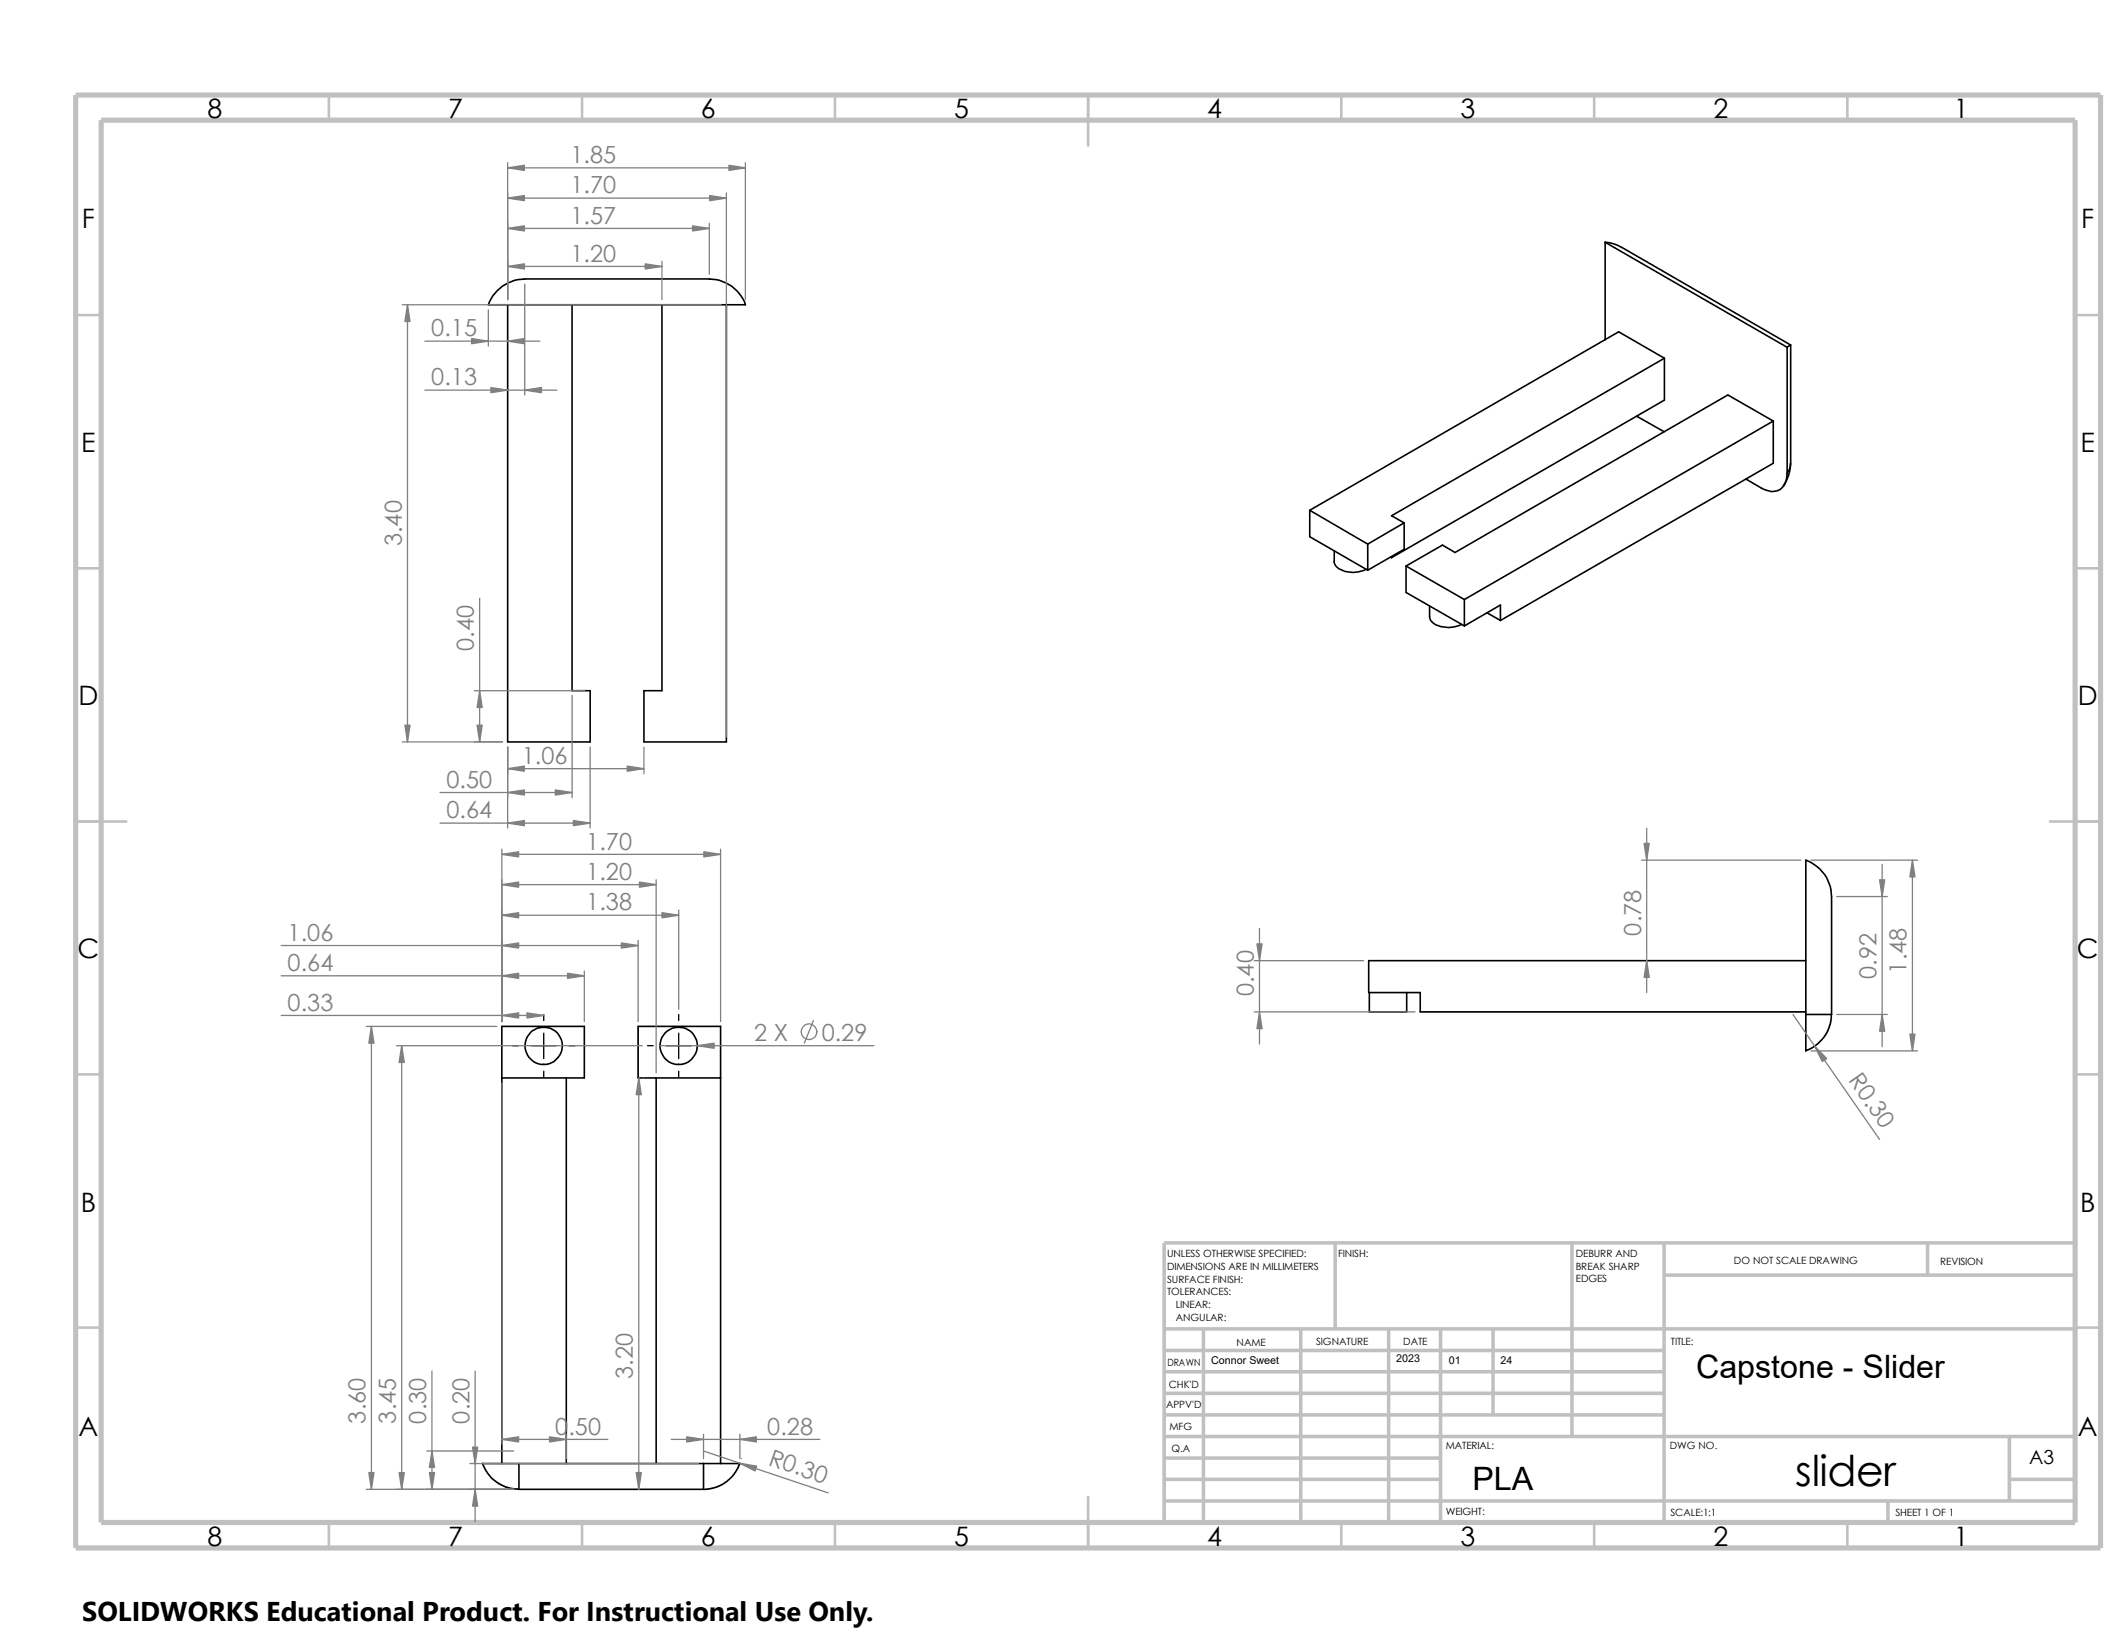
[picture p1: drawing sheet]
<svg xmlns="http://www.w3.org/2000/svg" width="279mm" height="216mm" viewBox="0 0 279 216" stroke-linecap="round" stroke-linejoin="round" font-family="sans-serif">
<g fill="none" stroke="#c0c0c0" stroke-width=".34">
<path d="M43.2 12.5v3.3M76.5 12.5v3.3M109.7 12.5v3.3M143 12.5v6.6M176.3 12.5v3.3M209.5 12.5v3.3M242.8 12.5v3.3M9.9 41.4h3.4M272.7 41.4h3.4M9.9 74.7h3.4M272.7 74.7h3.4M9.9 107.9h6.7"/>
<path d="M269.4 107.9h6.7M9.9 141.2h3.4M272.7 141.2h3.4M9.9 174.5h3.4M272.7 174.5h3.4M143 196.7v6.7M43.2 200.1v3.3M76.5 200.1v3.3M109.7 200.1v3.3M176.3 200.1v3.3M209.5 200.1v3.3M242.8 200.1v3.3"/>
</g>
<g fill="none" stroke="#c0c0c0" stroke-width=".47">
<path d="M153 174.6h119.7M153 177.5h65.7M158.2 174.6v25.5M170.9 174.6v25.5M175.5 163.3v11.3M182.5 174.6v25.5M189.3 174.6v25.5M196.2 174.6v11.3M206.6 163.3v25.5M218.7 167.6h54M218.7 163.3v36.8M253.3 163.3v4.3"/>
<path d="M272.7 163.3h-119.7v36.8M153 180.3h65.7M153 183.1h65.7M153 185.9h65.7M153 197.2h119.7M153 194.4h36.3M153 188.8h119.7M153 191.6h36.3M248.1 197.2v2.9M264.1 194.4h8.6M264.1 188.8v8.4"/>
</g>
<path d="M9.9 12.5h266.2v190.9h-266.2zM13.3 15.8h259.4v184.3h-259.4z" fill="none" stroke="#c0c0c0" stroke-width=".68" stroke-linecap="butt"/>
<g fill="none" stroke="#000" stroke-width=".21">
<path d="M65.4 38.2a5.2 5.2 0 0 1 3.6-1.5h24.2a5 5 0 0 1 4.8 3.3h-33.8l.6-1.1zM210.9 31.8l1.3 .3 .9 .4 22.2 12.8M210.9 31.8l24 13.8M210.9 31.8v12.9M75.2 40v50.8h2.4v6.7h-10.9v-57.5M87 40v50.8h-2.4v6.7h10.9v-57.5M215.1 54.7l3.6 2M218.7 47.1l-6-3.5-40.6 23.5M218.7 47.1l-35.8 20.7 1.6 .9M218.7 47.1v5.5l-35.8 20.7M233 55.3l-5.9-3.4-35.9 20.7-1.6-1-4.8 2.8M233 55.3v5.6l-35.8 20.6"/>
<path d="M233 55.3l-40.6 23.5M234.9 45.6v16.6M235.3 45.3l-.4 .3M235.3 45.3v15.7a2.1 2.1 0 0 1-.4 1.2M172.1 67.1v3.4l7.6 4.4M172.1 67.1l7.6 4.4M175.3 72.4v1.4a1.66 1.66 0 0 0 1.5 1.3 4.2 4.2 0 0 0 2.7-.3M179.7 71.5v3.4M182.8 73.2l.1 .1M182.9 73.2v.1M184.5 68.7l-4.8 2.8M184.5 68.7v3.5l-4.8 2.7"/>
<path d="M184.8 74.4l7.6 4.4M184.8 74.4v3.5l7.6 4.4M187.9 79.6v1.4a1.65 1.65 0 0 0 1.5 1.3 4.1 4.1 0 0 0 2.7-.3M192.4 78.8v3.5M234.9 62.2a2.22 2.22 0 0 1-1.4 2.3 2.88 2.88 0 0 1-2-.4l-2.1-1.2M235.3 60.9l-.2 1.5-.7 1.5M195.4 80.5l1.8 1M197.2 81.5v-2l-4.8 2.8M184.9 130.4v2.6h-4.9v-2.6M237.3 126.2h-57.4v4.2h6.7v2.6h50.7M237.3 133.3h3.4M237.3 133.3v4.8l1.2-.6 1.3-1.3 .5-.9 .2-.7 .2-1.3"/>
<path d="M240.7 133.3v-15.5a5.1 5.1 0 0 0-3.4-4.8v20.3M66 141.6h10.8v-6.7h-10.8v57.4M74.4 141.6v50.7M86.2 141.6v50.7M94.7 141.6h-10.8v-6.7h10.8v57.4M63.4 192.3h4.8M63.4 192.3l.6 1.2 .6 .7 .7 .6 1.2 .6 .6 .2 1.1 .1M68.2 192.3v3.4M68.2 192.3h24.3M68.2 195.7h24.3M92.5 192.3v3.4M92.5 192.3h4.7l-.7 1.4-1 1-1.4 .8-.9 .2h-.7"/>
<circle cx="71.5" cy="137.4" r="2.44"/>
<circle cx="89.2" cy="137.4" r="2.44"/>
</g>
<g fill="none" stroke="#808080" stroke-width=".17">
<path d="M66.7 22.1h31.3M66.7 26h28.8M66.7 21.4v18M66.7 30h26.5M66.7 35h20.3M69 37.3v14.6M87 34.3v5.1M93.2 29.3v6.7M95.5 25.4v71.5M98 21.4v18M52.9 40h41.9M53.6 40v57.5"/>
<path d="M55.8 51.3h17.4M55.8 44.8h15.2M64.2 40.7v4.8M63 78.6v18.9M52.9 97.5h13.1M62.4 90.8h14.5M66.7 98.2v10.6M75.2 91.4v13.4M77.6 98.2v10.6M84.6 98.2v3.5M57.8 104.1h17.4M57.8 108.2h19.8"/>
<path d="M66 111.6v22.6M66 116.2h20.2M66 112.3h28.7M66.7 101h17.9M86.2 115.6v25.4M89.2 119.6v13M94.7 111.6v22.6M215.7 113h20.9M216.4 108.8v21.6M238 113h14M241.4 117.8h6.6M247.4 113.6v23.9"/>
<path d="M251.3 113v25.1M37 133.4h34.5M37 128.2h39.8M37 124.2h46.9M48.1 134.9h17.2M48.8 134.9v60.8M52.1 137.4h32.3M52.8 137.4v58.3M66 120.3h23.2M76.8 127.6v6.6M83.9 123.6v10.6M86.7 137.4h28.2"/>
<path d="M106.9 134.1l-1.2 3M164.8 126.2h14.4M164.8 133h21.2M165.5 122v15.2M235.6 133.3l11.4 16.4M238 138.1h14M241.4 133.3h6.6M66 142.3v47.5M83.9 141.6v54.1M84.5 141.6h.1M48.1 195.7h19.4M56.1 190.7h11.4"/>
<path d="M56.8 180.2v15.5M61.8 192.3h30M62.4 180.2v19.7M66 189.1h13.9M74.4 188.5v3.2M88.2 189.1h19.5M92.5 190.7l16.3 5.5M92.5 188.5v3.2M97.2 188.5v3.2M97.4 191.6v.1"/>
<circle cx="106.3" cy="135.6" r="1.04"/>
</g>
<g fill="#808080" stroke="#808080" stroke-width=".17">
<path d="M66.7 26l2.2-.3v.7z"/>
<path d="M93.3 25.7l2.2 .3-2.2 .4z"/>
<path d="M66.7 30l2.2-.3v.7z"/>
<path d="M91 29.7l2.2 .3-2.2 .4z"/>
<path d="M62.7 95.3h.7l-.4 2.2z"/>
<path d="M63 90.8l.4 2.2h-.7z"/>
<path d="M69 51.3l2.2-.4v.7z"/>
<path d="M64.5 50.9l2.2 .4-2.2 .3z"/>
<path d="M62 44.5l2.2 .3-2.2 .4z"/>
<path d="M66.7 44.8l2.2-.3v.7z"/>
<path d="M73 103.8l2.2 .3-2.2 .4z"/>
<path d="M66.7 104.1l2.2-.3v.7z"/>
<path d="M75.4 107.8l2.2 .4-2.2 .3z"/>
<path d="M66.7 108.2l2.2-.4v.7z"/>
<path d="M82.4 100.7l2.2 .3-2.2 .3z"/>
<path d="M66.7 101l2.2-.3v.6z"/>
<path d="M84.8 34.7l2.2 .3-2.2 .3z"/>
<path d="M66.7 35l2.2-.3v.6z"/>
<path d="M66.7 22.1l2.2-.4v.7z"/>
<path d="M95.8 21.7l2.2 .4-2.2 .3z"/>
<path d="M53.2 95.3h.7l-.3 2.2z"/>
<path d="M53.6 40l.3 2.2h-.7z"/>
<path d="M251 135.9h.7l-.4 2.2z"/>
<path d="M165.2 124h.7l-.4 2.2z"/>
<path d="M251.3 113l.4 2.2h-.7z"/>
<path d="M238.5 137.5l1.6 1.6-.6 .4z"/>
<path d="M247 115.6h.7l-.3 2.2z"/>
<path d="M165.5 133l.4 2.2h-.7z"/>
<path d="M247.4 133.3l.3 2.2h-.7z"/>
<path d="M216.4 126.2l.3 2.2h-.6z"/>
<path d="M216.1 110.8h.6l-.3 2.2z"/>
<path d="M83.9 141.6l.4 2.2h-.7z"/>
<path d="M52.5 193.5h.6l-.3 2.2z"/>
<path d="M48.8 134.9l.3 2.2h-.6z"/>
<path d="M48.5 193.5h.6l-.3 2.2z"/>
<path d="M97.2 189.1l2.2-.3v.7z"/>
<path d="M91.7 137.4l2.2-.3v.7z"/>
<path d="M69.3 133.1l2.2 .3-2.2 .4z"/>
<path d="M66 133.4l2.2-.3v.7z"/>
<path d="M72.2 188.8l2.2 .3-2.2 .4z"/>
<path d="M66 189.1l2.2-.3v.7z"/>
<path d="M74.6 127.9l2.2 .3-2.2 .4z"/>
<path d="M66 128.2l2.2-.3v.7z"/>
<path d="M81.7 123.9l2.2 .3-2.2 .4z"/>
<path d="M66 124.2l2.2-.3v.7z"/>
<path d="M84 115.9l2.2 .3-2.2 .4z"/>
<path d="M66 116.2l2.2-.3v.7z"/>
<path d="M87 119.9l2.2 .4-2.2 .3z"/>
<path d="M66 120.3l2.2-.4v.7z"/>
<path d="M92.5 111.9l2.2 .4-2.2 .3z"/>
<path d="M66 112.3l2.2-.4v.7z"/>
<path d="M62.1 190.2h.7l-.4 2.1z"/>
<path d="M62.4 195.7l.4 2.2h-.7z"/>
<path d="M56.8 190.7l.3 2.1h-.7z"/>
<path d="M56.4 193.5h.7l-.3 2.2z"/>
<path d="M52.8 137.4l.3 2.2h-.6z"/>
<path d="M83.6 193.5h.7l-.4 2.2z"/>
<path d="M90.3 188.8l2.2 .3-2.2 .4z"/>
<path d="M97.2 192.3l2.2 .4-.2 .6z"/>
</g>
<path d="M67.4 137.4h.7M69.8 137.4h3.3M71.5 133.3v.8M71.5 135.8v3.3M74.8 137.4h.8M85.1 137.4h.8M87.5 137.4h3.3M89.2 133.3v.8M89.2 135.8v3.3M92.5 137.4h.8M71.5 140.8v.7M89.2 140.8v.7" fill="none" stroke="#000" stroke-width=".17"/>
<path d="M10.8 209.2h104.1v6.7h-104.1z" fill="#fff"/>
<text font-size="5.6" x="235.9" y="195.3">slider</text>
<g font-size="4.2">
<text x="222.9" y="181.1">Capstone - Slider</text>
<text x="193.5" y="195.7">PLA</text>
</g>
<text font-size="3.6" x="10.8" y="213">SOLIDWORKS Educational Product. For Instructional Use Only.</text>
<g font-size="3.5">
<text x="27.3" y="15.5">8</text>
<text x="58.9" y="15.5">7</text>
<text x="92.1" y="15.5">6</text>
<text x="125.4" y="15.5">5</text>
<text x="158.7" y="15.5">4</text>
<text x="191.9" y="15.5">3</text>
<text x="225.2" y="15.5">2</text>
<text x="256.8" y="15.5">1</text>
<text x="10.8" y="30">F</text>
<text x="273.5" y="30">F</text>
<text x="10.7" y="59.4">E</text>
<text x="273.4" y="59.4">E</text>
<text x="10.3" y="92.7">D</text>
<text x="273.1" y="92.7">D</text>
<text x="10.2" y="125.9">C</text>
<text x="273" y="125.9">C</text>
<text x="10.6" y="159.2">B</text>
<text x="273.4" y="159.2">B</text>
<text x="10.3" y="188.6">A</text>
<text x="273.1" y="188.6">A</text>
<text x="27.3" y="203.1">8</text>
<text x="58.9" y="203.1">7</text>
<text x="92.1" y="203.1">6</text>
<text x="125.4" y="203.1">5</text>
<text x="158.7" y="203.1">4</text>
<text x="191.9" y="203.1">3</text>
<text x="225.2" y="203.1">2</text>
<text x="256.8" y="203.1">1</text>
</g>
<g font-size="3.1" fill="#808080">
<text x="75" y="21.4">1.85</text>
<text x="75" y="25.4">1.70</text>
<text x="75" y="29.4">1.57</text>
<text x="75" y="34.4">1.20</text>
<text x="56.7" y="44.2">0.15</text>
<text x="56.7" y="50.6">0.13</text>
<text x="52.8" y="71.8" transform="rotate(-90 52.8 71.8)">3.40</text>
<text x="62.3" y="85.5" transform="rotate(-90 62.3 85.5)">0.40</text>
<text x="68.6" y="100.4">1.06</text>
<text x="58.7" y="103.5">0.50</text>
<text x="58.7" y="107.5">0.64</text>
<text x="77" y="111.6">1.70</text>
<text x="77" y="115.6">1.20</text>
<text x="77" y="119.6">1.38</text>
<text x="37.8" y="123.6">1.06</text>
<text x="215.7" y="122.9" transform="rotate(-90 215.7 122.9)">0.78</text>
<text x="37.8" y="127.6">0.64</text>
<text x="164.8" y="130.9" transform="rotate(-90 164.8 130.9)">0.40</text>
<text x="246.6" y="128.6" transform="rotate(-90 246.6 128.6)">0.92</text>
<text x="250.6" y="127.9" transform="rotate(-90 250.6 127.9)">1.48</text>
<text x="37.8" y="132.8">0.33</text>
<text x="99.1" y="136.8">2 X</text>
<text x="108" y="136.8">0.29</text>
<text x="242.8" y="142" transform="rotate(55 242.8 142)">R0.30</text>
<text x="83.2" y="181.2" transform="rotate(-90 83.2 181.2)">3.20</text>
<text x="48" y="187.1" transform="rotate(-90 48 187.1)">3.60</text>
<text x="52" y="187.1" transform="rotate(-90 52 187.1)">3.45</text>
<text x="56" y="187.1" transform="rotate(-90 56 187.1)">0.30</text>
<text x="61.7" y="187.1" transform="rotate(-90 61.7 187.1)">0.20</text>
<text x="73" y="188.5">0.50</text>
<text x="100.8" y="188.5">0.28</text>
<text x="100.8" y="192.5" transform="rotate(19 100.8 192.5)">R0.30</text>
</g>
<text font-size="2.5" x="266.7" y="192.4">A3</text>
<g font-size="1.4">
<text x="159.2" y="179.3">Connor Sweet</text>
<text x="183.5" y="179">2023</text>
<text x="190.4" y="179.3">01</text>
<text x="197.2" y="179.3">24</text>
</g>
<g font-size="1.3">
<text x="153.4" y="165.2">UNLESS OTHERWISE SPECIFIED:</text>
<text x="153.4" y="166.9">DIMENSIONS ARE IN MILLIMETERS</text>
<text x="175.9" y="165.2">FINISH:</text>
<text x="207.1" y="165.2">DEBURR AND</text>
<text x="207.1" y="166.8">BREAK SHARP</text>
<text x="227.9" y="166.2">DO NOT SCALE DRAWING</text>
<text x="255" y="166.3">REVISION</text>
<text x="153.4" y="170.2">TOLERANCES:</text>
<text x="153.4" y="168.6">SURFACE FINISH:</text>
<text x="154.5" y="171.9">LINEAR:</text>
<text x="154.5" y="173.5">ANGULAR:</text>
<text x="207.1" y="168.5">EDGES</text>
<text x="153.4" y="179.5">DRAWN</text>
<text x="162.5" y="176.8">NAME</text>
<text x="173" y="176.8">SIGNATURE</text>
<text x="184.4" y="176.8">DATE</text>
<text x="219.6" y="176.8">TITLE:</text>
<text x="153.2" y="185.1">APPV'D</text>
<text x="153.6" y="182.4">CHK'D</text>
<text x="153.7" y="188">MFG</text>
<text x="154" y="190.8">Q.A</text>
<text x="190" y="190.5">MATERIAL:</text>
<text x="219.5" y="190.5">DWG NO.</text>
<text x="190" y="199.1">WEIGHT:</text>
<text x="219.5" y="199.2">SCALE:1:1</text>
<text x="249.1" y="199.2">SHEET 1 OF 1</text>
</g>
</svg>
